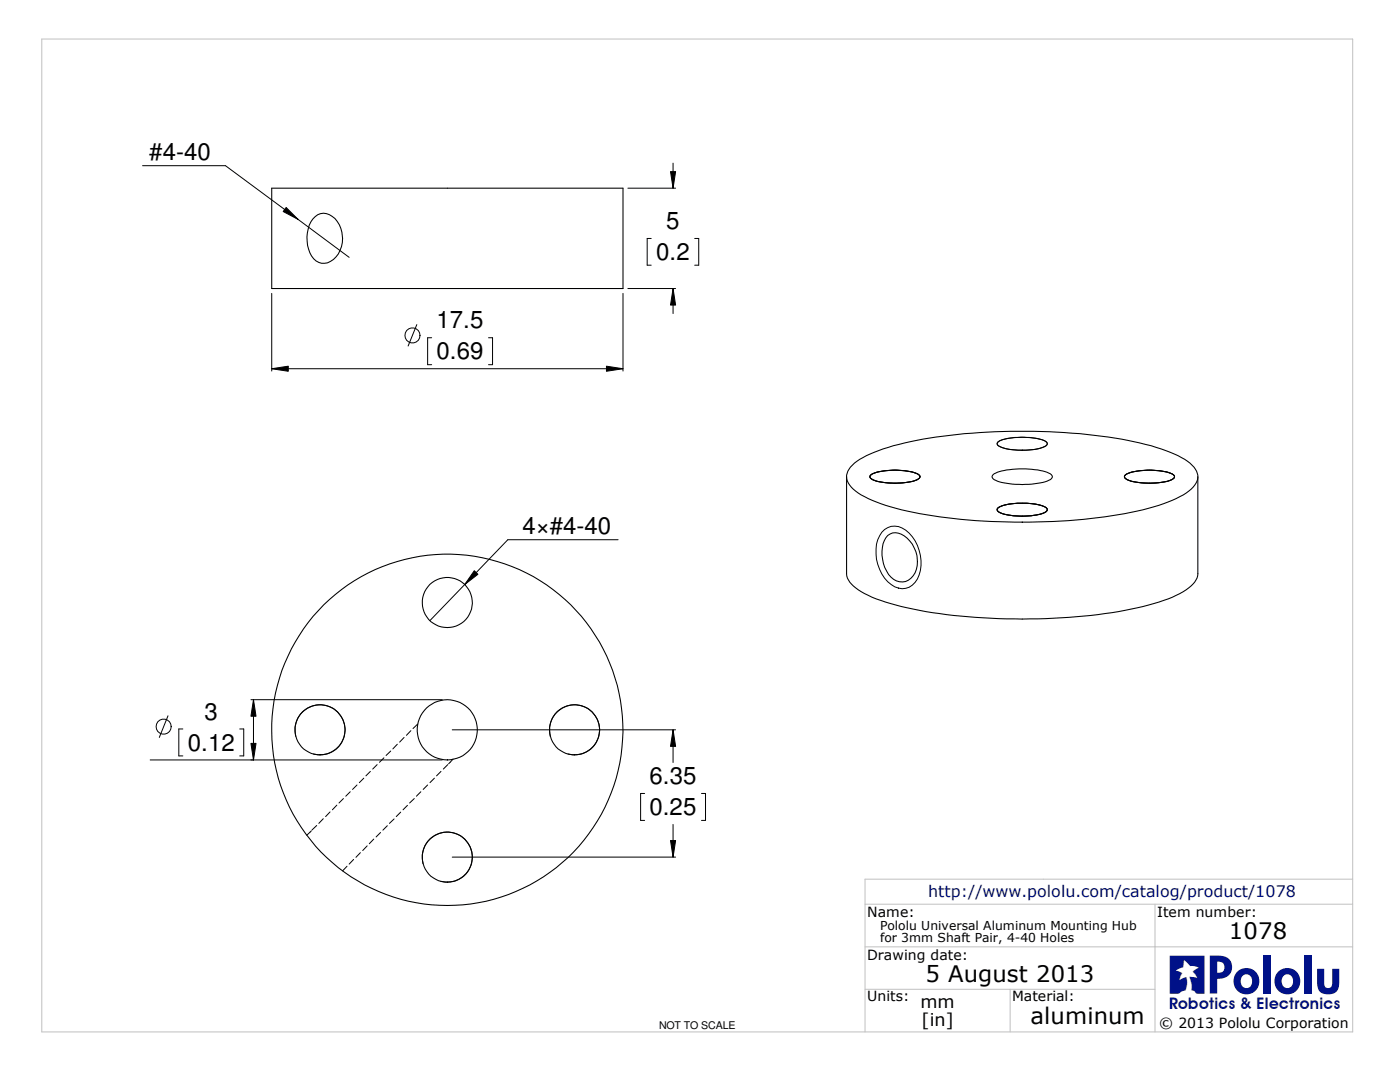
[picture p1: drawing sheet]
<svg xmlns="http://www.w3.org/2000/svg" width="279mm" height="216mm" viewBox="0 0 279 216" stroke-linecap="round" stroke-linejoin="round" font-family="sans-serif">
<path d="M8.3 7.8h261.7v198.1h-261.7zM270 175.4h-97.4v30.5M172.6 197.4h57.9M172.6 188.9h97.4M172.6 180.4h97.4M201.6 197.4v8.5M230.5 180.4v25.5" fill="none" stroke="#c0c0c0" stroke-width=".2"/>
<g fill="none" stroke="#000" stroke-width=".2">
<path d="M28.4 33.1h16.6l24.7 18.3M125.3 37.5h9.5M133.8 34.2h1l-.5 3.3zM134.3 32.6v4.9M54.2 58.5v15.5M57.1 41.4l2.4 2.4-3-1.6zM124.3 58.5v15.5M125.3 57.6h9.5M130 47.6h-.8v5.3h.8M134.3 57.6l.5 3.3h-1zM134.3 57.6v5M138.6 47.6h.8v5.3h-.8"/>
<path d="M54.2 73.6l3.3-.5v1zM54.2 73.6h70.1M83.2 64.8l-1.8 4.2M86.1 67.4h-.8v5.4h.8M97.5 67.4h.8v5.4h-.8M121 73.1l3.3 .5-3.3 .5zM173.7 94.9a9.4 9.4 0 0 1 5.4-1.1l3.2 .4a1.56 1.56 0 0 1 1.3 .9 1.56 1.56 0 0 1-1.3 .9 16.2 16.2 0 0 1-7.9-.2l-.7-.4zM173.8 94.8a11.2 11.2 0 0 1 6.6-.9l1.6 .2a2.29 2.29 0 0 1 1.6 .9 .98 .98 0 0 1-1 .9 14.5 14.5 0 0 1-8.5-.2l-.5-.5zM199.2 88.2a13 13 0 0 1 8.2-.6 1.72 1.72 0 0 1 1.6 1 4.4 4.4 0 0 1-3.2 1.1 12.4 12.4 0 0 1-6.6-.8l-.2-.3zM224.5 94.9a9.4 9.4 0 0 1 5.4-1.1l3.2 .4a1.56 1.56 0 0 1 1.3 .9 1.56 1.56 0 0 1-1.3 .9 16.2 16.2 0 0 1-7.9-.2l-.7-.4zM224.6 94.8a11.2 11.2 0 0 1 6.6-.9l1.6 .2a2.29 2.29 0 0 1 1.6 .9 .98 .98 0 0 1-1 .9 14.5 14.5 0 0 1-8.5-.2l-.5-.5zM94.7 113.9l.7 .7-2.6 2z"/>
<path d="M123.4 107.7h-22.1l-15.5 16.1M176 106.2a3.5 3.5 0 0 1 5.4 .2 8.3 8.3 0 0 1 1.7 9.1 3.3 3.3 0 0 1-5.3 1.1 8.2 8.2 0 0 1-2.2-9.7zM199.2 101.3a12.9 12.9 0 0 1 8.8-.4 .98 .98 0 0 1 1 .9 2.8 2.8 0 0 1-2.4 1 12.5 12.5 0 0 1-7.4-.7l-.2-.3zM199.2 101.3a13 13 0 0 1 8.2-.5 2.54 2.54 0 0 1 1.6 .8 .97 .97 0 0 1-1 .9 15 15 0 0 1-8.5-.2l-.5-.5zM50.1 139.6h38.2M50.6 139.6l.5 3.3h-1zM50.6 139.6v12M30 151.6h58.3M33.5 142.8l-1.7 4.4M36.5 145.5h-.8v5.3h.8M47.8 145.5h.8v5.3h-.8M50.1 148.3h1l-.5 3.3z"/>
<path d="M59 146.9a5 5 0 0 1 4.4-6.3 5 5 0 0 1 5.4 5.4 5 5 0 0 1-6.2 4.5M68.5 159.3l-.9 .9M69.9 158l-.9 .9M71.2 156.6l-.8 .9M72.6 155.3l-.9 .9M73.9 153.9l-.9 .9M75.3 152.6l-.9 .9M76.6 151.2l-.9 .9M78 149.9l-1 .8M79.3 148.5l-.9 .9M80.6 147.2l-.8 .9M82 145.8l-.9 .9"/>
<path d="M82.7 159.3l-1 .9M83.4 144.5l-1 .9M84 158l-.9 .9M85.3 156.6l-.8 .9M86.7 155.3l-.9 .9M88 153.9l-.9 .9M89.4 152.6l-.9 .9M90.3 145.6h44.5M90.4 151.5l-.9 .9M109.8 146.9a5 5 0 0 1 4.4-6.3 5 5 0 0 1 5.4 5.4 5 5 0 0 1-6.2 4.5M128.7 158.3h-.9v5.4h.9M134.3 145.6l.5 3.3h-1z"/>
<path d="M134.3 145.6v6.5M140 158.3h.8v5.4h-.8M62.1 165.8l-.9 .9M63.2 164.7l-.9 .9M64.5 163.4l-.9 .9M65.9 162l-.9 .9M67.2 160.7l-.9 .9M69.3 172.8l-.9 1M70.6 171.5l-.9 .9M71.9 170.1l-.9 1M73.3 168.8l-.9 .9M74.6 167.4l-.9 1"/>
<path d="M75.9 166.1l-.8 .9M77.3 164.8l-.9 .9M78.7 163.4l-1 .9M80 162.1l-.9 .8M81.3 160.7l-.9 .9M84.4 172.3a5 5 0 0 1 4.4-6.3 5 5 0 0 1 5.4 5.4 5 5 0 0 1-6.2 4.5M90.3 171h44.5M133.8 167.7h1l-.5 3.3zM134.3 164.5v6.5"/>
<circle cx="82.3" cy="66.9" r="1.51"/>
<circle cx="32.7" cy="145" r="1.51"/>
</g>
<g fill="none" stroke="#000" stroke-width=".21">
<path d="M54.2 37.5h70.1v20.1h-70.1zM62.4 43.7a2.75 2.75 0 0 1 4.4-.1 5.7 5.7 0 0 1-.8 8.6 2.81 2.81 0 0 1-4.2-1.7 7.1 7.1 0 0 1 .6-6.8zM169 95.1v19.3a4.2 4.2 0 0 0 2.3 3.3 34.3 34.3 0 0 0 12.2 4.1 120.6 120.6 0 0 0 42.2-.3 32.5 32.5 0 0 0 11-3.8 4.3 4.3 0 0 0 2.4-3.3v-19.3M169.7 93.2a16 16 0 0 1 7.5-3.9 95.3 95.3 0 0 1 24.5-3.2 128.2 128.2 0 0 1 15.3 .6 57.6 57.6 0 0 1 18.1 4.2 6.4 6.4 0 0 1 4 3.9 4 4 0 0 1-2.4 3.6 36.5 36.5 0 0 1-13.5 4.3 121.5 121.5 0 0 1-43.3-1 23.9 23.9 0 0 1-9.6-4.1 3 3 0 0 1-1.1-3.6zM173.7 94.9a9.3 9.3 0 0 1 5.8-1 6.8 6.8 0 0 1 4 1l.1 .1a1.72 1.72 0 0 1-1.7 1.1 15.8 15.8 0 0 1-7.7-.3l-.5-.5zM198.2 94.7a12.3 12.3 0 0 1 7.1-1.1 8.8 8.8 0 0 1 4.5 1.1l.2 .5a3.6 3.6 0 0 1-2.9 1.2 16.3 16.3 0 0 1-8.7-.7l-.4-.5zM199.1 88.3a8.1 8.1 0 0 1 4.6-1.1h.6a8.1 8.1 0 0 1 4.6 1.1l.1 .3a3.3 3.3 0 0 1-2.7 1.1h-.6a11.3 11.3 0 0 1-6.5-.8l-.2-.3zM224.5 94.9a9.3 9.3 0 0 1 5.8-1 6.8 6.8 0 0 1 4 1l.1 .1a1.72 1.72 0 0 1-1.7 1.1 15.8 15.8 0 0 1-7.7-.3l-.5-.5zM177.2 106.8a2.79 2.79 0 0 1 3.9 .6 5.9 5.9 0 0 1 1.1 7.5 2.9 2.9 0 0 1-4.9-.3 7.1 7.1 0 0 1-.5-7.3zM199.1 101.4a6.8 6.8 0 0 1 4-1h1.8a6.8 6.8 0 0 1 4 1l.1 .2a1.64 1.64 0 0 1-1.7 1.1 14 14 0 0 1-7.9-.5l-.3-.3z"/>
<circle cx="89.3" cy="120.2" r="5"/>
<circle cx="63.9" cy="145.6" r="5"/>
<circle cx="89.3" cy="145.6" r="6"/>
<circle cx="89.3" cy="145.6" r="35.1"/>
<circle cx="114.7" cy="145.6" r="5"/>
<circle cx="89.3" cy="171" r="5"/>
</g>
<path d="M133.8 34.2h1l-.5 3.3zM57.1 41.4l2.4 2.4-3-1.6zM134.3 57.6l.5 3.3h-1zM54.2 73.6l3.3-.5v1zM121 73.1l3.3 .5-3.3 .5zM94.7 113.9l.7 .7-2.6 2zM50.6 139.6l.5 3.3h-1zM50.1 148.3h1l-.5 3.3zM134.3 145.6l.5 3.3h-1zM133.8 167.7h1l-.5 3.3z" fill="#000"/>
<text font-size="10" fill="#018" x="240.8" y="198.2">Pololu</text>
<text font-size="9.9" fill="#018" x="232.7" y="201.3">Q</text>
<g font-size="4.8">
<text x="29.8" y="32">#4-40</text>
<text x="133" y="45.7">5</text>
<text x="131" y="51.9">0.2</text>
<text x="87.1" y="65.5">17.5</text>
<text x="87.1" y="71.7">0.69</text>
<text x="104.3" y="106.6">4×#4-40</text>
<text x="40.8" y="143.6">3</text>
<text x="37.5" y="149.8">0.12</text>
<text x="129.6" y="156.5">6.35</text>
<text x="129.6" y="162.6">0.25</text>
</g>
<g font-size="4.5">
<text x="245.2" y="187.5">1078</text>
<text x="184.7" y="195.9">5 August 2013</text>
<text x="205.7" y="204.4">aluminum</text>
</g>
<g font-size="3.5">
<text x="183.7" y="201.2">mm</text>
<text x="183.9" y="204.7">[in]</text>
</g>
<g font-size="3.2" fill="#018">
<text x="185.3" y="178.9">http://www.pololu.com/catalog/product/1078</text>
<text x="233.3" y="201.3">Robotics &amp; Ele tronics</text>
<text x="255.3" y="201.3">c</text>
</g>
<g font-size="2.8">
<text x="173.1" y="183">Name:</text>
<text x="230.9" y="183">Item number:</text>
<text x="173.1" y="191.5">Drawing date:</text>
<text x="173.1" y="199.8">Units:</text>
<text x="202" y="199.8">Material:</text>
<text x="231.4" y="205.1">© 2013 Pololu Corporation</text>
</g>
<g font-size="2.5">
<text x="175.6" y="185.5">Pololu Universal Aluminum Mounting Hub</text>
<text x="175.6" y="188">for 3mm Shaft Pair, 4-40 Holes</text>
</g>
<text font-size="2.1" x="131.5" y="205.4">NOT TO SCALE</text>
</svg>
